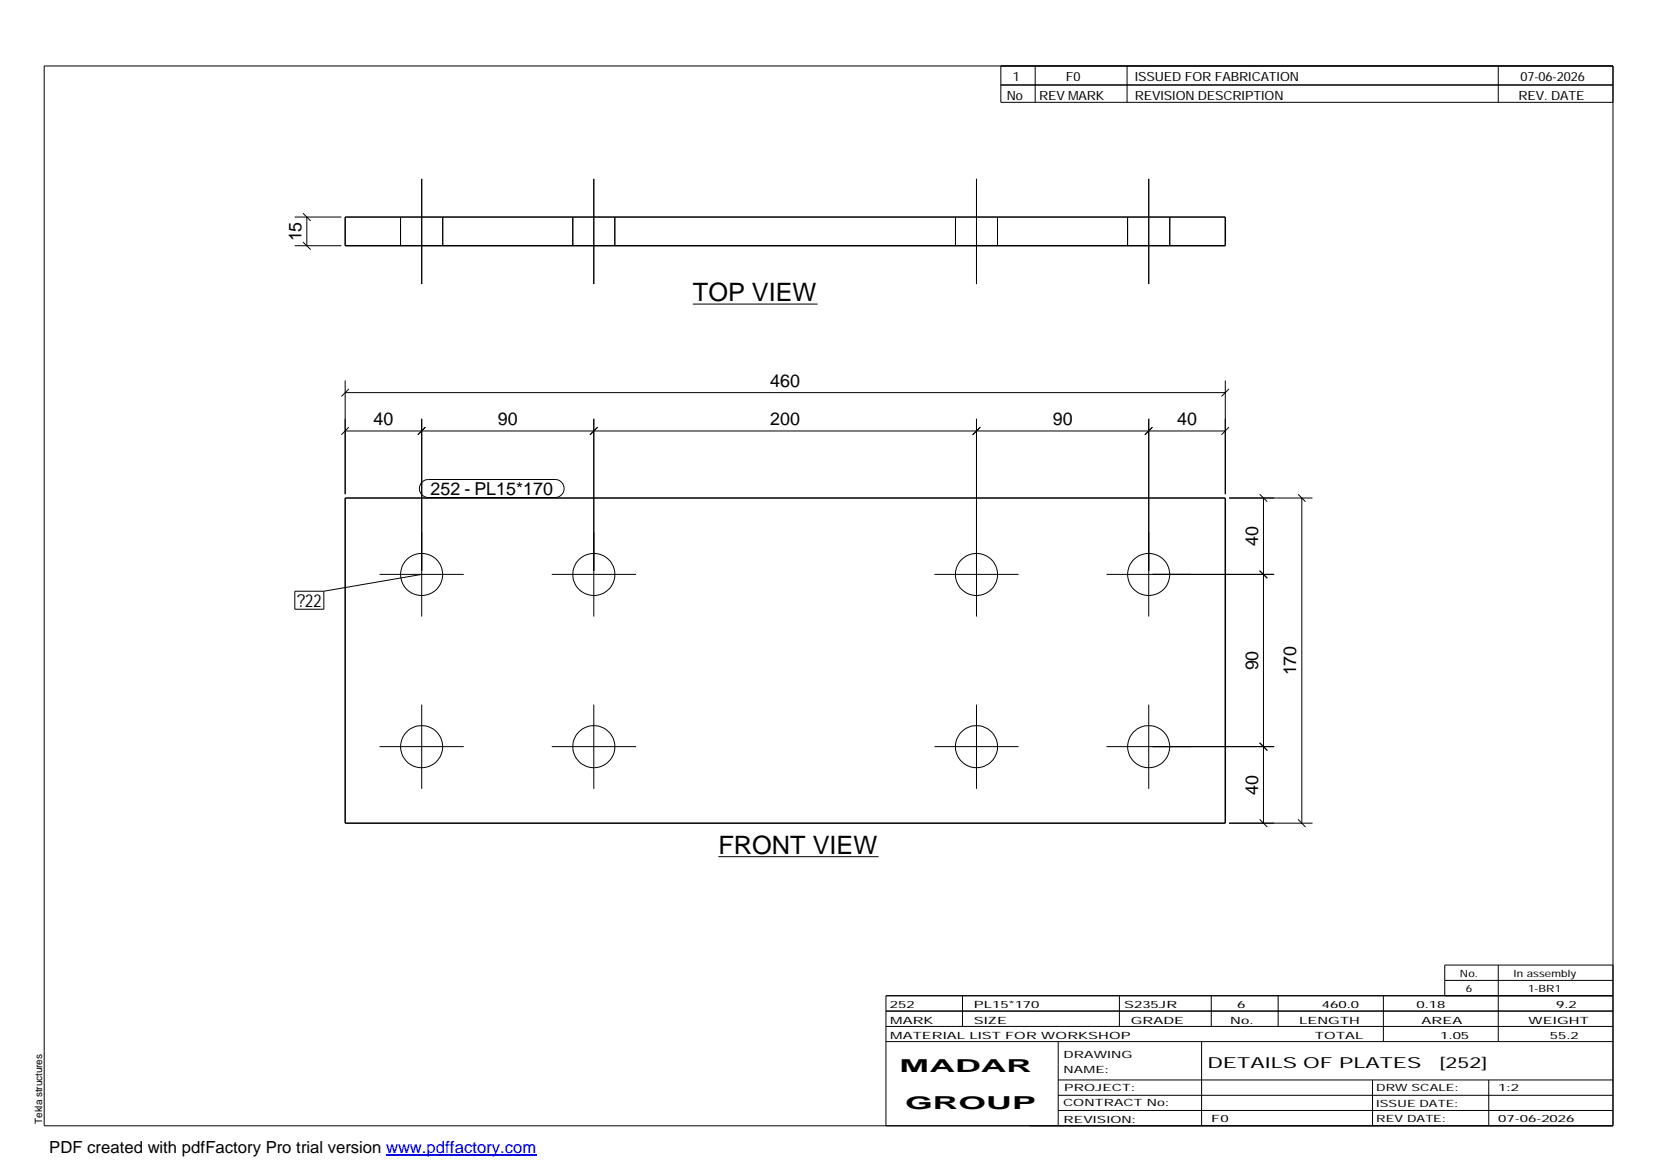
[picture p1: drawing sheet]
<svg xmlns="http://www.w3.org/2000/svg" width="420mm" height="297mm" viewBox="0 0 420 297" stroke-linecap="round" stroke-linejoin="round" font-family="sans-serif">
<g fill="none" stroke="#000" stroke-width=".25">
<path d="M11.2 16.7h398.3v269.1h-398.3zM254.1 16.7v9.3h155.4M262.8 16.7v9.3M286.1 16.7v9.3M380.4 16.7v9.3M254.1 21.6h155.4M74.8 55.1h11.9M76.9 54.1l2 2M77.9 55.1v7.3M101.7 55.1v7.3M107.1 45.4v26.7M112.4 55.1v7.3"/>
<path d="M145.4 55.1v7.3M150.7 45.4v26.7M156.1 55.1v7.3M242.6 55.1v7.3M247.9 45.4v26.7M253.2 55.1v7.3M286.3 55.1v7.3M291.6 45.4v26.7M297 55.1v7.3M74.8 62.4h11.9M76.9 61.5l2 1.9M175.9 77.2h31.7"/>
<path d="M87.6 99.7h223.5M87.6 96.6v28.9M88.6 98.7l-1.9 2M311.1 96.6v28.9M312 98.7l-1.9 2M87.6 109.4h223.5M88.6 108.4l-1.9 2M107.1 106.3v50.2M108 108.4l-1.9 2M150.7 106.3v50.2M151.7 108.4l-1.9 2M247.9 106.3v50.2"/>
<path d="M248.9 108.4l-2 2M291.6 106.3v50.2M292.6 108.4l-1.9 2M312 108.4l-1.9 2M107.1 122.4l.8-.5 .9-.2h32.1a2.29 2.29 0 0 1 2.3 2.3 2.29 2.29 0 0 1-2.3 2.3h-32.1a2.27 2.27 0 0 1-2.2-1.4 2.27 2.27 0 0 1 .5-2.5zM312 126.4h21.2M319.8 125.5l1.9 1.9M320.8 126.4v82.6M329.5 125.5l1.9 1.9M330.5 126.4v82.6M74.8 150.1h7.4v4.6h-7.4zM96.4 145.8h21.3"/>
<path d="M107.1 145.8l-24.9 4.3M140.1 145.8h21.4M237.2 145.8h21.4M280.9 145.8h42.6M319.8 144.9l1.9 1.9M107.1 178.9v21.4M150.7 178.9v21.4M247.9 178.9v21.4M291.6 178.9v21.4M96.4 189.6h21.3M140.1 189.6h21.4M237.2 189.6h21.4"/>
<path d="M280.9 189.6h42.6M319.8 188.6l1.9 1.9M182.4 217.5h40.7M312 209h21.2M319.8 208l1.9 2M329.5 208l1.9 2M224.9 256.7h184.6M244.3 252.8v7.8M284.2 252.8v7.8M307.5 252.8v7.8M324.5 252.8v7.8M351.2 252.8v11.6"/>
<path d="M366.8 248.9h42.7M380.4 245v19.4M409.5 245h-42.7v7.8M409.5 252.8h-184.6v33M224.9 264.4h184.6M224.9 260.6h184.6M268.6 264.4v21.4M268.6 274.2h140.9M268.6 278.1h140.9M305.1 264.4v21.4M348.4 274.2v11.6M378 274.2v11.6"/>
<path d="M268.6 281.9h140.9"/>
<circle cx="107" cy="145.9" r="5.3"/>
<circle cx="150.8" cy="145.9" r="5.3"/>
<circle cx="247.9" cy="145.9" r="5.3"/>
<circle cx="291.6" cy="145.9" r="5.3"/>
<circle cx="107" cy="189.6" r="5.3"/>
<circle cx="150.8" cy="189.6" r="5.3"/>
<circle cx="247.9" cy="189.6" r="5.3"/>
<circle cx="291.6" cy="189.6" r="5.3"/>
</g>
<path d="M87.6 55.1h223.5v7.3h-223.5zM87.6 126.4h223.5v82.6h-223.5z" fill="none" stroke="#000" stroke-width=".38"/>
<path d="M98 293.3h38.2" fill="none" stroke="#00f" stroke-width=".3"/>
<g font-size="6.4">
<text x="175.9" y="76.5">TOP VIEW</text>
<text x="182.4" y="216.8">FRONT VIEW</text>
</g>
<g font-size="4.5">
<text x="76.5" y="61.3" transform="rotate(-90 76.5 61.3)">15</text>
<text x="195.5" y="98.3">460</text>
<text x="94.8" y="108">40</text>
<text x="126.4" y="108">90</text>
<text x="195.5" y="108">200</text>
<text x="267.3" y="108">90</text>
<text x="298.8" y="108">40</text>
<text x="109.3" y="125.7">252 - PL15*170</text>
<text x="319.4" y="138.7" transform="rotate(-90 319.4 138.7)">40</text>
<text x="75.4" y="154.1">?22</text>
<text x="319.4" y="170.2" transform="rotate(-90 319.4 170.2)">90</text>
<text x="329.1" y="171.5" transform="rotate(-90 329.1 171.5)">170</text>
<text x="319.4" y="201.8" transform="rotate(-90 319.4 201.8)">40</text>
<text x="228.4" y="272.3">MADAR</text>
<text x="229.8" y="281.6">GROUP</text>
</g>
<text font-size="4.2" x="12.5" y="292.7">PDF created with pdfFactory Pro trial version www.pdffactory.com</text>
<g font-size="3.9">
<text x="306.5" y="271.3">DETAILS OF PLATES</text>
<text x="365.4" y="271.3">[252]</text>
</g>
<g font-size="3.2">
<text x="257.1" y="20.5">1</text>
<text x="270.6" y="20.5">F0</text>
<text x="288.1" y="20.5">ISSUED FOR FABRICATION</text>
<text x="386" y="20.5">07-06-2026</text>
<text x="255.6" y="25.5">No</text>
<text x="263.8" y="25.5">REV MARK</text>
<text x="288.1" y="25.5">REVISION DESCRIPTION</text>
<text x="385.5" y="25.5">REV. DATE</text>
</g>
<g font-size="2.5">
<text x="370.6" y="247.9">No.</text>
<text x="372.1" y="251.8">6</text>
<text x="384.3" y="247.9">In assembly</text>
<text x="387.9" y="251.8">1-BR1</text>
<text x="225.9" y="255.9">252</text>
<text x="247.3" y="255.9">PL15*170</text>
<text x="285.4" y="255.9">S235JR</text>
<text x="314.1" y="255.9">6</text>
<text x="335.6" y="255.9">460.0</text>
<text x="359.6" y="255.9">0.18</text>
<text x="395.1" y="255.9">9.2</text>
<text x="226" y="263.7">MATERIAL LIST FOR WORKSHOP</text>
<text x="226" y="259.9">MARK</text>
<text x="247.2" y="259.9">SIZE</text>
<text x="287.1" y="259.9">GRADE</text>
<text x="312.3" y="259.9">No.</text>
<text x="329.8" y="259.9">LENGTH</text>
<text x="333.8" y="263.7">TOTAL</text>
<text x="360.9" y="259.9">AREA</text>
<text x="365.6" y="263.7">1.05</text>
<text x="388.1" y="259.9">WEIGHT</text>
<text x="393.4" y="263.7">55.2</text>
<text x="270" y="268.5">DRAWING</text>
<text x="270" y="272.5">NAME:</text>
<text x="269.9" y="280.9">CONTRACT No:</text>
<text x="270.2" y="277">PROJECT:</text>
<text x="349.4" y="277.1">DRW SCALE:</text>
<text x="349.4" y="281">ISSUE DATE:</text>
<text x="380.4" y="277.1">1:2</text>
<text x="10.7" y="285.4" transform="rotate(-90 10.7 285.4)">Tekla structures</text>
<text x="270" y="285">REVISION:</text>
<text x="307.5" y="284.8">F0</text>
<text x="349.4" y="284.8">REV DATE:</text>
<text x="380.4" y="284.8">07-06-2026</text>
</g>
</svg>
